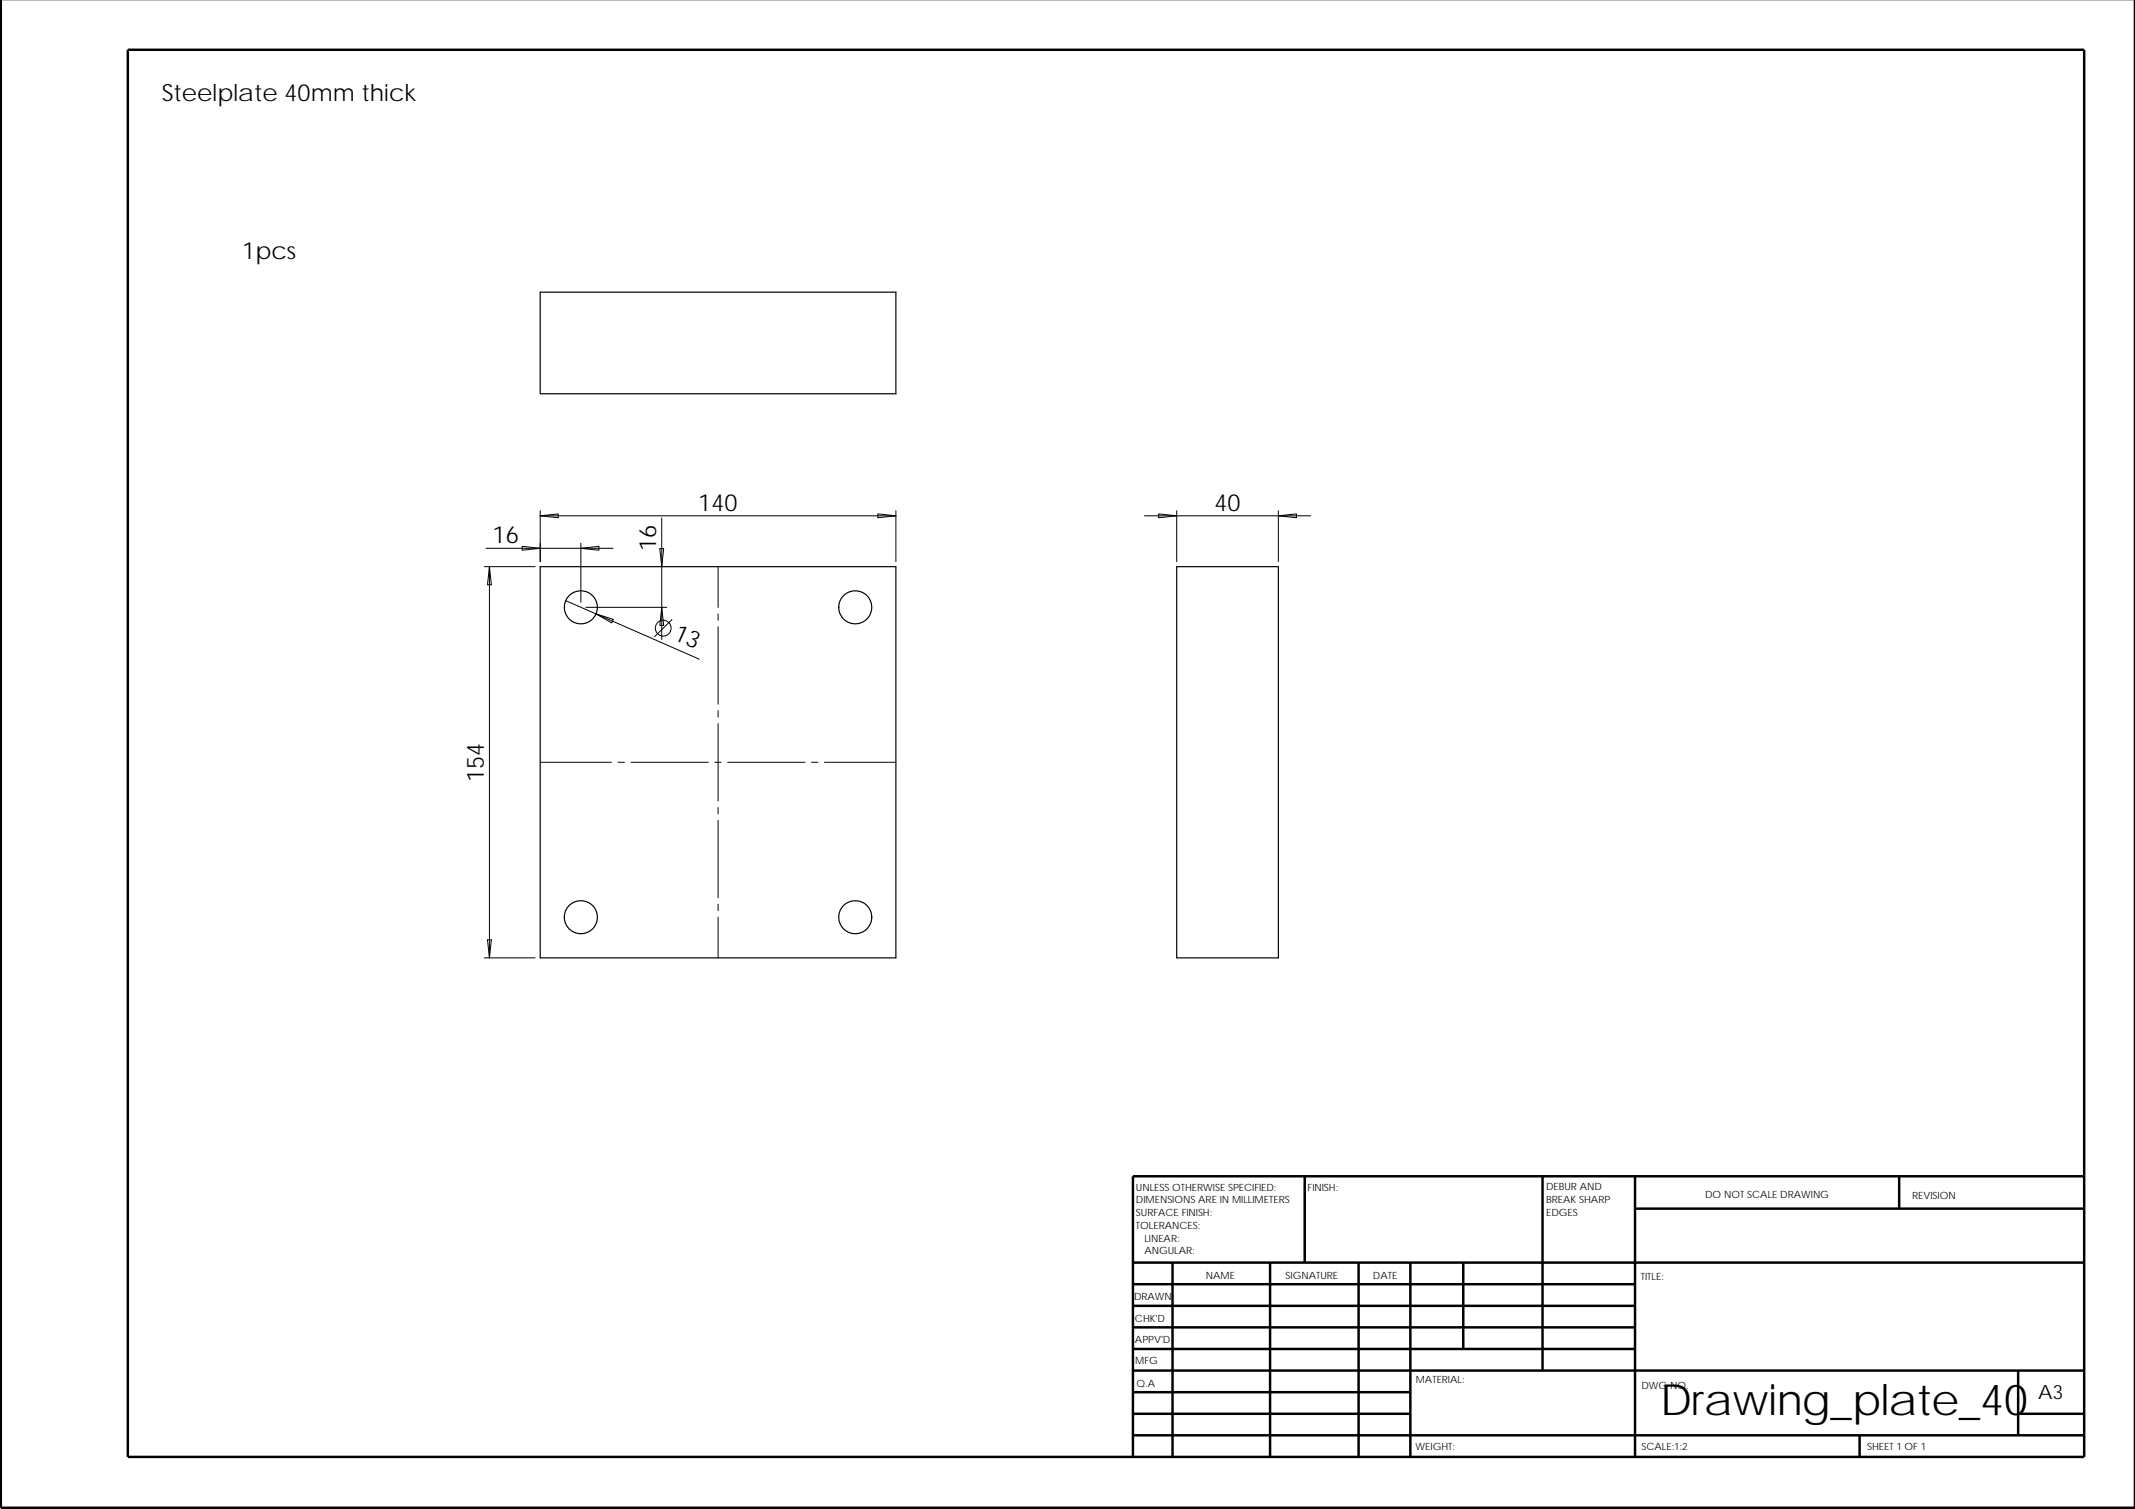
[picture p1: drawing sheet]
<svg xmlns="http://www.w3.org/2000/svg" width="420mm" height="297mm" viewBox="0 0 420 297" stroke-linecap="round" stroke-linejoin="round" font-family="sans-serif">
<g fill="none" stroke="#000" stroke-width=".49">
<path d="M.2 0v296.8h419.9v-296.8M25.2 9.8h385v277h-385zM256.8 231.5v17M303.6 231.5v38.3M321.8 237.9h88.4M321.8 231.5v55.3M373.7 231.5v6.4M410.2 231.5h-187.2v55.3M223 248.5h187.2M223 257h98.8M223 252.8h98.8M230.7 248.5v38.3"/>
<path d="M249.9 248.5v38.3M267.4 248.5v38.3M277.5 248.5v38.3M288 248.5v17M223 278.3h54.5M223 274h54.5M223 269.8h187.2M223 265.5h98.8M223 261.3h98.8M397.2 278.3h13M397.2 269.8v12.7M223 282.5h187.2"/>
<path d="M366 282.5v4.3"/>
</g>
<g fill="none" stroke="#000" stroke-width=".23">
<path d="M106.3 57.5h70v20h-70zM106.3 111.5h70v77.1h-70zM231.6 111.5h20v77.1h-20z"/>
<circle cx="114.3" cy="119.6" r="3.3"/>
<circle cx="168.3" cy="119.5" r="3.3"/>
<circle cx="114.3" cy="180.5" r="3.3"/>
<circle cx="168.3" cy="180.6" r="3.3"/>
</g>
<g fill="none" stroke="#000" stroke-width=".2">
<path d="M95.3 111.5h10M95.6 107.9h18.7M96.3 111.5v77.1M96.3 111.5l.4 3.6h-.8zM102.8 107.5l3.5 .4-3.5 .4zM106.3 101.5h70M106.3 101.5l3.6-.3v.7zM106.3 100.5v10.1M111.3 118.2l26.3 11.6M114.3 107.9l3.6-.4v.8zM114.3 106.9v11.7M114.3 107.9h6.4"/>
<path d="M115.3 119.5h15.9M129.8 108h.8l-.4 3.5zM130.2 119.5l.4 3.6h-.8zM130.2 102v23.9M141.3 111.5v8.1M172.8 101.2l3.5 .3-3.5 .4zM176.3 100.5v10.1M225.2 101.5h6.4M228 101.2l3.6 .3-3.6 .4zM231.6 101.5h26.3M231.6 100.5v10.1M251.6 101.5l3.5-.3v.7z"/>
<path d="M251.6 100.5v10.1M117.3 120.8l3.4 1.1-.3 .7zM132.2 122l-3.4 3.3M141.3 120.8v1.3M141.3 123.4v15.2M141.3 139.9v1.3M106.3 150.1h14M121.6 150.1h1.3M124.2 150.1h15.2M140.7 150.1h1.2M141.3 142.4v15.3M141.3 158.9v1.3"/>
<path d="M143.2 150.1h15.2M159.7 150.1h1.3M162.3 150.1h14M141.3 161.5v15.2M141.3 178v1.3M95.3 188.6h10M95.9 185h.8l-.4 3.6zM141.3 180.5v8.1"/>
<circle cx="130.5" cy="123.6" r="1.55"/>
</g>
<text font-size="8.5" x="326.7" y="278.5">Drawing_plate_40</text>
<g font-size="4.7">
<text x="31.9" y="19.8">Steelplate 40mm thick</text>
<text x="47.7" y="51">1pcs</text>
<text x="137.4" y="100.5">140</text>
<text x="239" y="100.5">40</text>
<text x="96.9" y="106.9">16</text>
<text x="129.1" y="108.4" transform="rotate(-90 129.1 108.4)">16</text>
<text x="132.3" y="125.8" transform="rotate(24 132.3 125.8)">13</text>
<text x="95.2" y="153.9" transform="rotate(-90 95.2 153.9)">154</text>
</g>
<text font-size="3.9" x="401.1" y="275.4">A3</text>
<g font-size="2">
<text x="223.6" y="234.4">UNLESS OTHERWISE SPECIFIED:</text>
<text x="223.6" y="236.9">DIMENSIONS ARE IN MILLIMETERS</text>
<text x="223.6" y="239.4">SURFACE FINISH:</text>
<text x="257.3" y="234.4">FINISH:</text>
<text x="304.3" y="234.3">DEBUR AND</text>
<text x="304.3" y="239.3">EDGES</text>
<text x="304.3" y="236.8">BREAK SHARP</text>
<text x="335.6" y="235.8">DO NOT SCALE DRAWING</text>
<text x="376.3" y="236">REVISION</text>
<text x="223.6" y="241.9">TOLERANCES:</text>
<text x="225.2" y="244.4">LINEAR:</text>
<text x="225.2" y="246.9">ANGULAR:</text>
<text x="237.3" y="251.8">NAME</text>
<text x="253" y="251.8">SIGNATURE</text>
<text x="270.2" y="251.8">DATE</text>
<text x="223.2" y="255.9">DRAWN</text>
<text x="322.9" y="252.1">TITLE:</text>
<text x="223.4" y="260.2">CHK'D</text>
<text x="223.4" y="264.3">APPV'D</text>
<text x="223.4" y="268.6">MFG</text>
<text x="223.6" y="273">Q.A</text>
<text x="278.6" y="272.3">MATERIAL:</text>
<text x="323" y="273.5">DWG NO.</text>
<text x="278.6" y="285.4">WEIGHT:</text>
<text x="323" y="285.4">SCALE:1:2</text>
<text x="367.4" y="285.4">SHEET 1 OF 1</text>
</g>
</svg>
